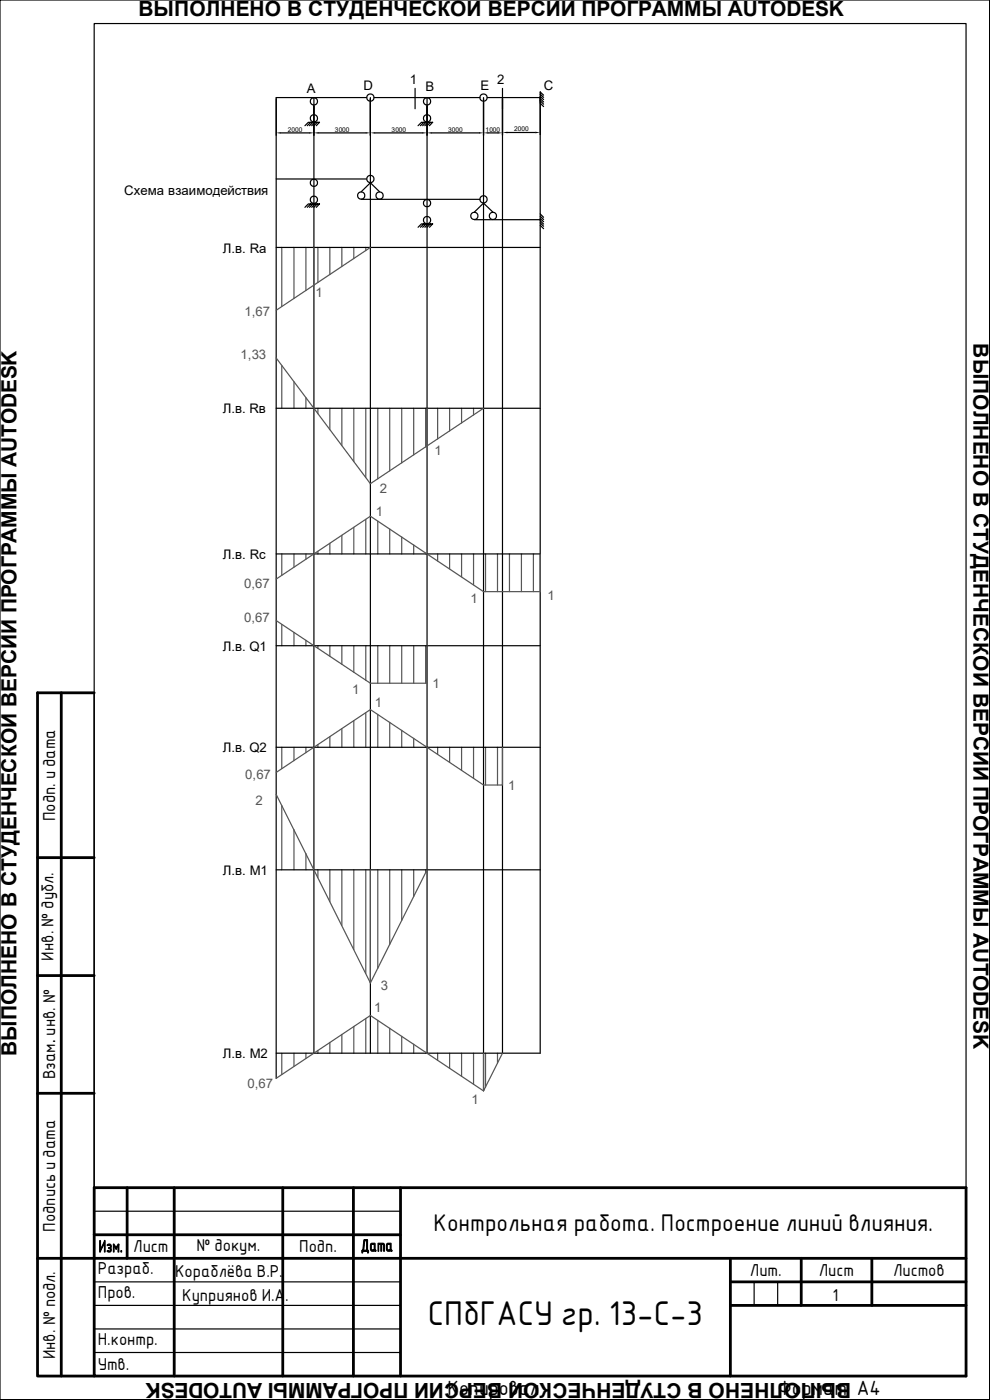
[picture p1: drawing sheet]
<svg xmlns="http://www.w3.org/2000/svg" width="210mm" height="297mm" viewBox="0 0 210 297" stroke-linecap="round" stroke-linejoin="round" font-family="sans-serif">
<g fill="none" stroke="#000" stroke-width=".25">
<path d="M0 0h209.9v296.9h-209.9zM20 5h184.9v286.9h-184.9zM88.1 18.8v4.3M106.6 18.8v204.6M114.6 20l.7 .7M58.6 38h19.2M59.6 28.2h6M64.7 26.7l.7-.7h2.4l-.7 .7M65.9 26l-.7 .7M66.4 26l-.7 .7M66.6 20.7v202.7M66.8 26l-.7 .7"/>
<path d="M67.3 26l-.7 .7M67.6 28.2h10M77.8 20.7h-19.2v208.1M78.6 20.7v202.7M79.4 20.7h22.4M79.6 28.2h10M88.7 26.7l.7-.7h2.4l-.7 .7M89.9 26l-.7 .7M90.4 26l-.7 .7M90.6 20.7v202.7M90.8 26l-.7 .7M91.3 26l-.7 .7"/>
<path d="M91.6 28.2h10M102.6 20.7v210.7M103.4 20.7h11.2v202.7h-56M103.6 28.2h2M107.6 28.1h6M114.6 21.4l.7 .7M114.6 20.9l.7 .7M114.6 20.4l.7 .7M115.3 20.2l-.7-.7v2.4l.7 .7M58.6 52.5h56M64.7 44l.7-.7h2.4l-.7 .7M65.9 43.3l-.7 .7"/>
<path d="M66.4 43.3l-.7 .7M66.8 43.3l-.7 .7M67.3 43.3l-.7 .7M76.6 40.7l2-1.9 1.9 1.9M76.6 42.3h25.2M88.7 48.2l.7-.7h2.4l-.7 .7M89.9 47.5l-.7 .7M90.4 47.5l-.7 .7M90.8 47.5l-.7 .7M91.3 47.5l-.7 .7M100.6 46.6h14M100.6 45l2-1.9 2 1.9"/>
<path d="M114.6 47.8l.7 .7M114.6 47.3l.7 .7M114.6 46.8l.7 .7M114.6 46.4l.7 .6M114.6 45.9l.7 .7M114.6 45.4l.7 .7M58.6 86.6h56M58.6 117.5h56M58.6 137h56M58.6 158.5h56M58.6 184.5h56M20 257h65"/>
<path d="M20 271.9h65M20 276.9h65M160 271.9v5M165 271.9v5M20 281.9h65M20 286.9h65"/>
<circle cx="66.6" cy="38.8" r=".77"/>
<circle cx="66.6" cy="21.5" r=".77"/>
<circle cx="66.6" cy="25.1" r=".77"/>
<circle cx="78.6" cy="20.7" r=".77"/>
<circle cx="78.6" cy="38" r=".77"/>
<circle cx="90.6" cy="21.5" r=".77"/>
<circle cx="90.6" cy="25.1" r=".77"/>
<circle cx="102.6" cy="20.7" r=".77"/>
<circle cx="66.6" cy="42.4" r=".77"/>
<circle cx="76.6" cy="41.5" r=".77"/>
<circle cx="80.5" cy="41.5" r=".77"/>
<circle cx="90.6" cy="46.7" r=".77"/>
<circle cx="90.6" cy="43.1" r=".77"/>
<circle cx="100.6" cy="45.8" r=".77"/>
<circle cx="102.6" cy="42.3" r=".77"/>
<circle cx="104.6" cy="45.8" r=".77"/>
</g>
<path d="M58.6 28.2l1-.2v.4zM65.6 28l1 .2-1 .2zM66.6 28.2l1-.2v.4zM77.6 28l1 .2-1 .2zM78.6 28.2l1-.2v.4zM89.6 28l1 .2-1 .2zM90.6 28.2l1-.2v.4zM101.6 28l1 .2-1 .2zM102.6 28.2l1-.2v.4zM105.6 28l1 .2-1 .2zM106.6 28.1l1-.2v.4zM113.6 27.9l1 .2-1 .2z" fill="#000"/>
<g fill="none" stroke="#545454" stroke-width=".25">
<path d="M59.8 52.5v12.5M62.4 52.5v10.8M64.9 52.5v9.1M66.6 52.5v8M67.4 52.5v7.4M70 52.5v5.8M72.5 52.5v4.1M75.1 52.5v2.4M77.6 52.5v.7M78.6 52.5l-20 13.3M58.6 75.9l20 26.7 24-16M59.8 77.6v9"/>
<path d="M62.4 81v5.6M64.9 84.4v2.2M67.4 86.6v1.2M70 86.6v4.5M72.5 86.6v7.9M75.1 86.6v11.3M77.6 86.6v14.7M80.1 86.6v15M82.7 86.6v13.3M85.2 86.6v11.6M87.8 86.6v9.9M90.3 86.6v8.2"/>
<path d="M90.6 86.6v8M92.8 86.6v6.5M95.4 86.6v4.8M97.9 86.6v3.1M100.5 86.6v1.5M59.8 117.5v4.5M62.4 117.5v2.9M64.9 117.5v1.2M67.4 117v.5M70 115.3v2.2M72.5 113.6v3.9M75.1 111.9v5.6"/>
<path d="M77.6 110.2v7.3M80.1 110.5v7M82.7 112.2v5.3M85.2 113.9v3.6M87.8 115.6v1.9M90.3 117.3v.2M92.8 117.5v1.5M95.4 117.5v3.2M97.9 117.5v4.9M100.5 117.5v6.6M103 117.5v8M105.5 117.5v8"/>
<path d="M108.1 117.5v8M110.6 117.5v8M113.2 117.5v8M114.6 117.5v8h-12l-24-16-20 13.4M58.6 131.7l20 13.2h12v-7.9M59.8 132.5v4.5M62.4 134.2v2.8M64.9 135.8v1.2M67.4 137v.5M70 137v2.2M72.5 137v3.9M75.1 137v5.6"/>
<path d="M77.6 137v7.3M80.1 137v7.9M82.7 137v7.9M85.2 137v7.9M87.8 137v7.9M90.3 137v7.9M59.8 158.5v4.6M62.4 158.5v2.9M64.9 158.5v1.2M67.4 158v.5M70 156.3v2.2M72.5 154.6v3.9"/>
<path d="M75.1 152.9v5.6M77.6 151.2v7.3M80.1 151.6v6.9M82.7 153.2v5.3M85.2 154.9v3.6M87.8 156.6v1.9M90.3 158.3v.2M92.8 158.5v1.5M95.4 158.5v3.2M97.9 158.5v4.9M100.5 158.5v6.6M103 158.5v8"/>
<path d="M105.5 158.5v8M106.6 158.5v8h-4l-24-16-20 13.4M58.6 168.5l20 40M59.8 170.9v13.6M62.4 176v8.5M64.9 181.1v3.4M67.4 184.5v1.7M70 184.5v6.8M72.5 184.5v11.8M75.1 184.5v16.9M77.6 184.5v22M78.6 184.5v24l12-24"/>
<path d="M80.1 184.5v20.9M82.7 184.5v15.9M85.2 184.5v10.8M87.8 184.5v5.7M90.3 184.5v.6M72.5 219.5v3.9M75.1 217.8v5.6M77.6 216.1v7.3M80.1 216.5v6.9M82.7 218.1v5.3M85.2 219.8v3.6M58.6 228.8l20-13.4 24 16"/>
<path d="M59.8 223.4v4.5M62.4 223.4v2.8M64.9 223.4v1.1M67.4 222.8v.6M70 221.1v2.3M87.8 221.5v1.9M90.3 223.2v.2M92.8 223.4v1.5M95.4 223.4v3.2M97.9 223.4v4.9M100.5 223.4v6.6M102.6 223.4v8l4-8"/>
<path d="M103 223.4v7.2M105.5 223.4v2.2"/>
</g>
<g fill="none" stroke="#000" stroke-width=".59">
<path d="M13 147v144.9M20 147h-12v144.9h12M8 181.9h12M8 207h12M8 231.9h12M20 252h184.9v39.9h-184.9zM27 252v15M37 252v39.9M60 252v39.9M75 252v39.9M85 252v39.9M8 267h196.9"/>
<path d="M20 262h65M154.9 271.9h50M154.9 276.9h50M154.9 267v24.9M170 267v9.9M185 267v9.9"/>
</g>
<path d="M20 147v144.9" fill="none" stroke="#000" stroke-width=".3"/>
<g fill="#000" stroke="#000" stroke-width=".21">
<path d="M21.1 263.2l.2 .1v2.3h-.2z" fill-rule="evenodd"/>
<path d="M22.1 263.4v.5l-.8 1.5v-.4z" fill-rule="evenodd"/>
<path d="M22.1 263.2h.2v2.4h-.2z" fill-rule="evenodd"/>
<path d="M22.7 264.2h.5l-.4 .1z" fill-rule="evenodd"/>
<path d="M22.7 265.3l.4 .1z" fill-rule="evenodd"/>
<path d="M22.9 264a.55 .55 0 0 1 .7 .1 .55 .55 0 0 1-.1 .7 .5 .5 0 0 1-.1 .8 .5 .5 0 0 1-.7-.2h.4a.26 .26 0 0 0 .3-.3 .26 .26 0 0 0-.3-.2l-.1-.2 .4-.2v-.2l-.7-.1z" fill-rule="evenodd"/>
<path d="M24 264l.2 .4v1.2h-.2z" fill-rule="evenodd"/>
<path d="M24 263.9l.6 .7v.4z" fill-rule="evenodd"/>
<path d="M25 264l.2-.1-.6 1.1v-.4z" fill-rule="evenodd"/>
<path d="M25.2 264v1.6h-.1l-.1-1.2z" fill-rule="evenodd"/>
<path d="M76.8 265.3l1.2 .2h-1l-.2 .4z" fill-rule="evenodd"/>
<path d="M77.2 263h.7l.1 .1-.6 .1-.2 2h-.3z" fill-rule="evenodd"/>
<path d="M77.8 263.2l.2-.1v2.1l.2 .1-.1 .6-.1-.4-1.2-.2v-.1h1z" fill-rule="evenodd"/>
<path d="M78.6 263.9l.8 .1h-.6v1.1l.1 .1h.8l.1 .1-.6 .2-.5-.2-.1-.2z" fill-rule="evenodd"/>
<path d="M78.7 263.9l.1-.2 .8 .1v1.4h.1h-.7l.4-.2v-1l-.8-.1z" fill-rule="evenodd"/>
<path d="M79.5 265.3l.3 .1z" fill-rule="evenodd"/>
<path d="M80.8 264h.2l-.1 1.5-.1-.1z" fill-rule="evenodd"/>
<path d="M80.2 263.8l1.1-.1 .2 .2-1.2 .1v1.5l-.1-.1z" fill-rule="evenodd"/>
<path d="M81.2 264l.3-.1 .1 .2-.1 1.4-.1-.1v-1.2z" fill-rule="evenodd"/>
<path d="M82 263.9l.8 .1h-.6v1.1l.9 .1 .1 .1-.6 .2-.5-.2-.1-.3z" fill-rule="evenodd"/>
<path d="M82.1 263.8h.9v1.4h.1h-.7l.4-.1v-1.1l-.8-.1z" fill-rule="evenodd"/>
<path d="M82.8 265.3h.4l-.1 .2z" fill-rule="evenodd"/>
<circle cx="25.8" cy="265.5" r=".17"/>
</g>
<text font-size="7" x="90.8" y="281.2">СПбГАСУ гр. 13-С-3</text>
<text font-size="4.9" x="92" y="261.2">Контрольная работа. Построение линий влияния.</text>
<g font-size="4.4">
<text x="29.4" y="3.5">ВЫПОЛНЕНО В СТУДЕНЧЕСКОЙ ВЕРСИИ ПРОГРАММЫ AUTODESK</text>
<text x="206.5" y="72.9" transform="rotate(90 206.5 72.9)">ВЫПОЛНЕНО В СТУДЕНЧЕСКОЙ ВЕРСИИ ПРОГРАММЫ AUTODESK</text>
<text x="3.5" y="224.1" transform="rotate(-90 3.5 224.1)">ВЫПОЛНЕНО В СТУДЕНЧЕСКОЙ ВЕРСИИ ПРОГРАММЫ AUTODESK</text>
<text x="180.6" y="293.5" transform="rotate(-180 180.6 293.5)">ВЫПОЛНЕНО В СТУДЕНЧЕСКОЙ ВЕРСИИ ПРОГРАММЫ AUTODESK</text>
</g>
<g font-size="4.2">
<text x="95" y="296">Копировал</text>
<text x="165" y="296">Формат A4</text>
</g>
<g font-size="3.5">
<text x="11.7" y="174.2" transform="rotate(-90 11.7 174.2)">Подп. и дата</text>
<text x="11.3" y="203.8" transform="rotate(-90 11.3 203.8)">Инв. № дубл.</text>
<text x="11.7" y="221.4" transform="rotate(-90 11.7 221.4)">.</text>
<text x="11.7" y="229" transform="rotate(-90 11.7 229)">Взам. инв. №</text>
<text x="11.7" y="261.3" transform="rotate(-90 11.7 261.3)">Подпись и дата</text>
<text x="28.2" y="265.7">Лист</text>
<text x="41.7" y="265.3">№ докум.</text>
<text x="63.5" y="265.7">Подп.</text>
<text x="20.7" y="270.3">Разраб.</text>
<text x="20.7" y="275.3">Пров.</text>
<text x="37.1" y="270.9">Кораблёва В.Р.</text>
<text x="38.6" y="275.9">Куприянов И.А.</text>
<text x="159.1" y="270.7">Лит.</text>
<text x="173.7" y="270.7">Лист</text>
<text x="176.6" y="275.9">1</text>
<text x="189.4" y="270.7">Листов</text>
<text x="20.7" y="285.3">Н.контр.</text>
<text x="11.7" y="288.4" transform="rotate(-90 11.7 288.4)">Инв. № подл.</text>
<text x="20.7" y="290.7">Утв.</text>
</g>
<g font-size="2.8">
<text x="86.9" y="17.7">1</text>
<text x="105.5" y="17.7">2</text>
<text x="65.1" y="19.6">A</text>
<text x="77.1" y="19.1">D</text>
<text x="90.3" y="19.4">B</text>
<text x="101.9" y="19.1">E</text>
<text x="115.4" y="19.1">C</text>
<text x="26.4" y="41.3">Схема взаимодействия</text>
<text x="47.2" y="53.6">Л.в. Ra</text>
<text x="47.2" y="87.7">Л.в. Rв</text>
<text x="47.2" y="118.6">Л.в. Rс</text>
<text x="47.2" y="138.1">Л.в. Q1</text>
<text x="47.2" y="159.6">Л.в. Q2</text>
<text x="47.2" y="185.6">Л.в. М1</text>
<text x="47.2" y="224.5">Л.в. М2</text>
</g>
<g font-size="2.8" fill="#545454">
<text x="66.9" y="62.9">1</text>
<text x="51.9" y="67">1,67</text>
<text x="51" y="76.1">1,33</text>
<text x="92.2" y="96.6">1</text>
<text x="80.6" y="104.6">2</text>
<text x="79.8" y="109.4">1</text>
<text x="51.8" y="124.8">0,67</text>
<text x="51.8" y="132">0,67</text>
<text x="99.8" y="127.9">1</text>
<text x="116.1" y="127.3">1</text>
<text x="74.7" y="147.3">1</text>
<text x="79.5" y="149.9">1</text>
<text x="91.8" y="146">1</text>
<text x="52" y="165.3">0,67</text>
<text x="107.8" y="167.7">1</text>
<text x="54.2" y="170.7">2</text>
<text x="79.4" y="214.7">1</text>
<text x="80.8" y="210">3</text>
<text x="52.5" y="230.8">0,67</text>
<text x="100" y="234.2">1</text>
</g>
<g font-size="1.4">
<text x="61" y="27.9">2000</text>
<text x="71" y="27.9">3000</text>
<text x="83.1" y="27.9">3000</text>
<text x="95" y="27.9">3000</text>
<text x="103" y="27.9">1000</text>
<text x="109.1" y="27.8">2000</text>
</g>
</svg>
